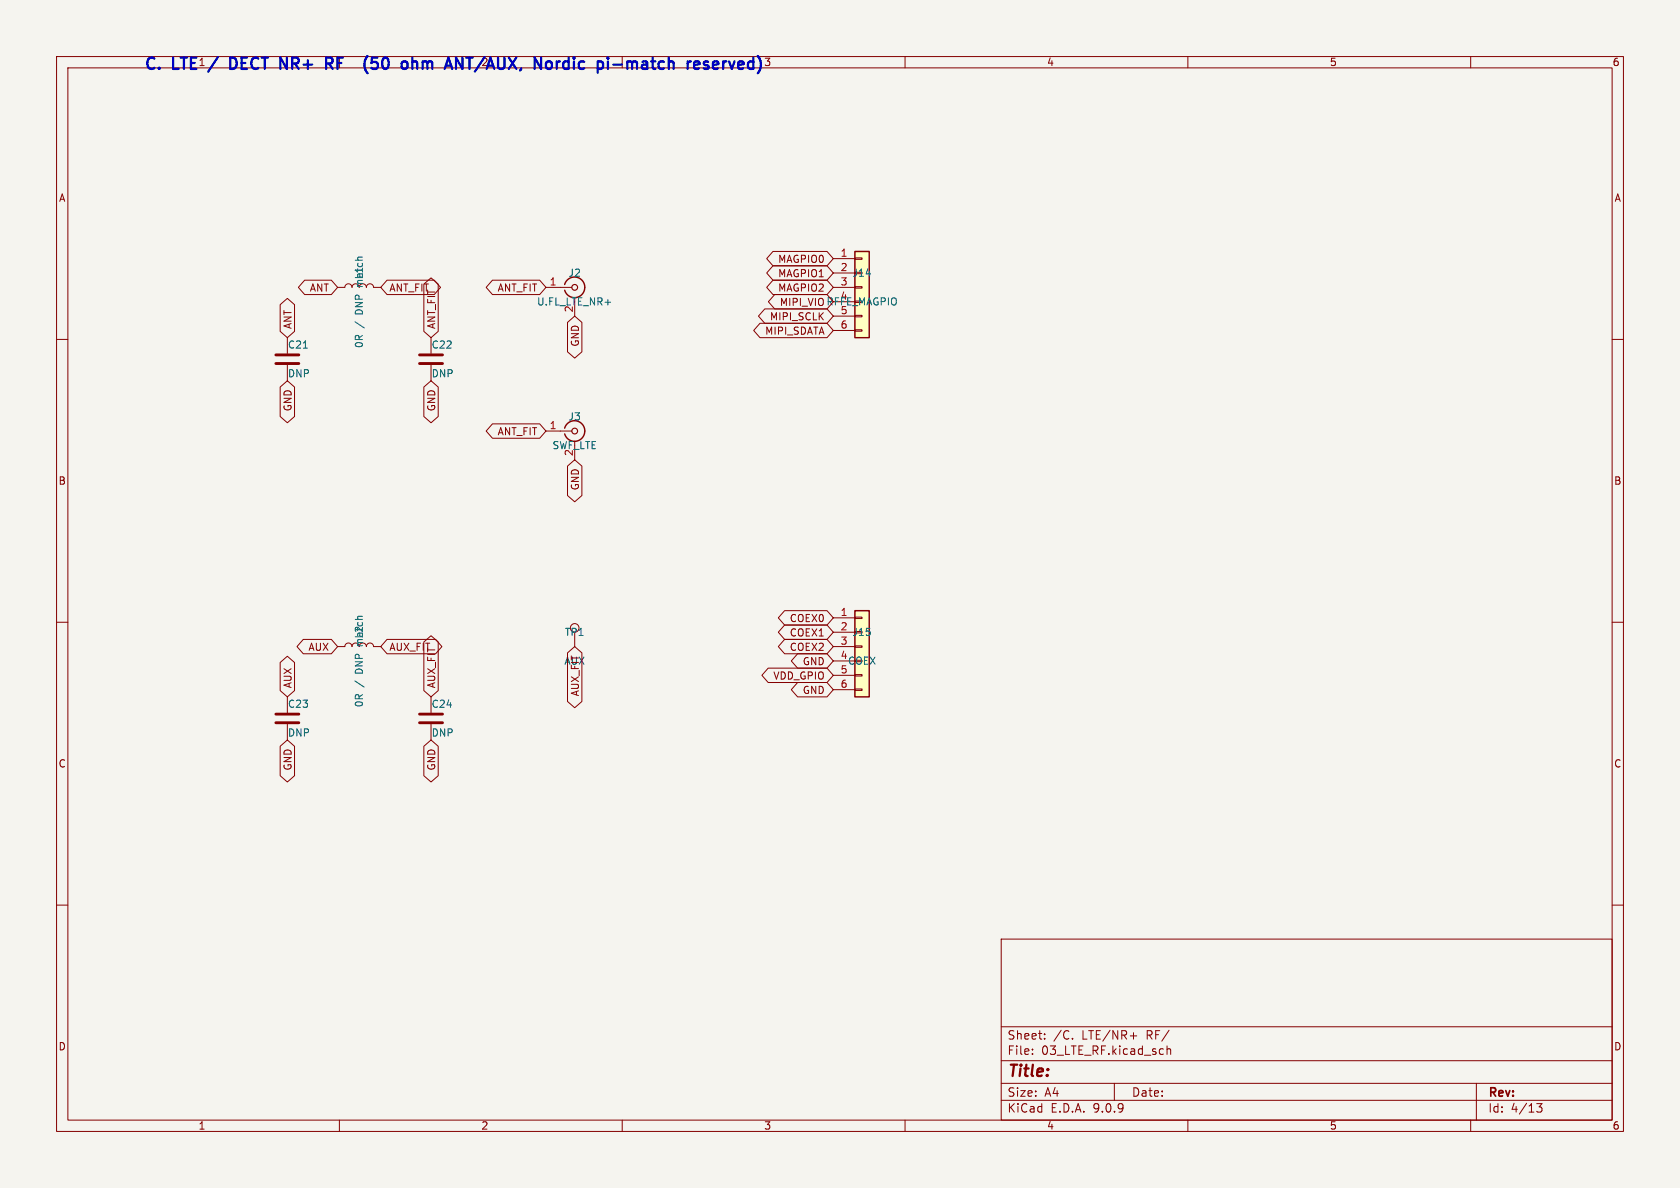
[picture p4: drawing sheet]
<svg xmlns="http://www.w3.org/2000/svg" width="297mm" height="210mm" viewBox="0 0 297 210" stroke-linecap="round" stroke-linejoin="round" font-family="sans-serif">
<path d="M0 0h297v210h-297z" fill="#f5f4ef" stroke="#f5f4ef" stroke-width=".18"/>
<g fill="none" stroke="#840000" stroke-width=".18">
<path d="M10 10h277v190h-277zM12 12h273v186h-273zM60 10v2M160 10v2M210 10v2M260 10v2M96.5 50.8h4.6M101.6 53.3v2.6M10 60h2M96.5 76.2h4.6M101.6 78.7v2.6M285 60h2"/>
<path d="M10 110h2M285 110h2M10 160h2M177 166h108v32h-108zM285 160h2M60 198v2M110 198v2M160 198v2M177 194.5h108M177 191.5h108M177 187.5h108M177 181.5h108"/>
<path d="M182.5 186.3v.1M182.5 185.5v.1M184.7 183.6v.1M184.7 182.8v.1M189.6 183.6v.1M197 191.5v3M199.8 183.1h1.2M206.3 184.9v1.5M206.3 185.5l.2-.1 .4 .1 .1 .9M210 198v2M260 198v2M261 191.5v6.5"/>
<path d="M271.7 195.1h.9l-.5 .6 .4 .1v.7l-.2 .1-.6-.1"/>
</g>
<path d="M99.8 50.3a1.81 1.81 0 0 1 2.8-1 1.81 1.81 0 0 1 0 3 1.81 1.81 0 0 1-2.8-1M99.8 75.7a1.81 1.81 0 0 1 2.8-1 1.81 1.81 0 0 1 0 3 1.81 1.81 0 0 1-2.8-1" fill="none" stroke="#840000" stroke-width=".25"/>
<g fill="none" stroke="#840000" stroke-width=".2">
<circle cx="101.6" cy="50.8" r=".51"/>
<circle cx="101.6" cy="76.2" r=".51"/>
</g>
<path d="M151.1 108h2.6v15.2h-2.6z" fill="#ffffc2"/>
<path d="M151.1 108h2.6v15.2h-2.6z" fill="none" stroke="#840000" stroke-width=".25"/>
<g fill="none" stroke="#840000" stroke-width=".18">
<path d="M59.7 50.8h1.3a.64 .64 0 0 1 .6-.6 .64 .64 0 0 1 .6 .6 .64 .64 0 0 1 .7-.6 .64 .64 0 0 1 .6 .6M64.8 50.8a.64 .64 0 0 1 .6-.6 .64 .64 0 0 1 .6 .6h1.3M76.2 59.7v2.8M76.2 64.5v2.8M59.7 114.3h1.3a.64 .64 0 0 1 .6-.6 .64 .64 0 0 1 .6 .6 .64 .64 0 0 1 .7-.6 .64 .64 0 0 1 .6 .6M64.8 114.3a.64 .64 0 0 1 .6-.6 .64 .64 0 0 1 .6 .6h1.3M101.6 111.8v2.5M147.3 109.2h3.8M147.3 111.8h3.8M147.3 114.3h3.8M147.3 116.8h3.8M147.3 119.4h3.8"/>
<path d="M151.1 109.1h1.3v.2h-1.3zM151.1 114.2h1.3v.2h-1.3zM151.1 119.3h1.3v.2h-1.3zM50.8 123.2v2.8M50.8 128v2.8M76.2 123.2v2.8M76.2 128v2.8M147.3 121.9h3.8M151.1 121.8h1.3v.2h-1.3z"/>
<circle cx="101.6" cy="111" r=".76"/>
</g>
<path d="M74.2 62.7h4M74.2 64.3h4M48.8 126.2h4M48.8 127.8h4M74.2 126.2h4M74.2 127.8h4" fill="none" stroke="#840000" stroke-width=".51"/>
<path d="M151.1 44.5h2.6v15.2h-2.6z" fill="#ffffc2"/>
<path d="M151.1 44.5h2.6v15.2h-2.6z" fill="none" stroke="#840000" stroke-width=".25"/>
<g fill="none" stroke="#840000" stroke-width=".18">
<path d="M49.5 53.9l1.3-1.2 1.3 1.2v4.7l-1.3 1.1-1.3-1.1zM50.8 59.7v2.8M53.9 49.5h4.7l1.1 1.3-1.1 1.3h-4.7l-1.2-1.3zM68.4 49.5h8.4l1.1 1.3-1.1 1.3h-8.4l-1.1-1.3zM74.9 50.2l1.3-1.1 1.3 1.1v8.4l-1.3 1.1-1.3-1.1zM87.1 49.5h8.3l1.1 1.3-1.1 1.3h-8.3l-1.2-1.3zM100.3 57l1.3-1.1 1.3 1.1v5.2l-1.3 1.1-1.3-1.1zM134.4 57.1h11.8l1.1 1.3-1.1 1.3h-11.8l-1.2-1.3zM135.2 54.6h11l1.1 1.3-1.1 1.3h-11l-1.1-1.3zM136.6 44.4h9.6l1.1 1.3-1.1 1.3h-9.6l-1.1-1.3zM136.6 47h9.6l1.1 1.3-1.1 1.2h-9.6l-1.1-1.2zM136.6 49.5h9.6l1.1 1.3-1.1 1.3h-9.6l-1.1-1.3z"/>
<path d="M137 52.1h9.2l1.1 1.2-1.1 1.3h-9.2l-1.2-1.3zM147.3 45.7h3.8M147.3 48.3h3.8M147.3 50.8h3.8M147.3 53.3h3.8M147.3 55.9h3.8M147.3 58.4h3.8M151.1 45.6h1.3v.2h-1.3zM151.1 50.7h1.3v.2h-1.3zM151.1 55.8h1.3v.2h-1.3zM151.1 58.3h1.3v.2h-1.3zM49.5 68.4l1.3-1.1 1.3 1.1v5.2l-1.3 1.1-1.3-1.1z"/>
<path d="M50.8 64.5v2.8M74.9 68.4l1.3-1.1 1.3 1.1v5.2l-1.3 1.1-1.3-1.1zM87.1 74.9h8.3l1.1 1.3-1.1 1.3h-8.3l-1.2-1.3zM100.3 82.4l1.3-1.1 1.3 1.1v5.2l-1.3 1.1-1.3-1.1zM49.5 117.1l1.3-1.1 1.3 1.1v5l-1.3 1.1-1.3-1.1zM53.6 113h5l1.1 1.3-1.1 1.3h-5l-1.1-1.3zM68.4 113h8.6l1.1 1.3-1.1 1.3h-8.6l-1.1-1.3zM74.9 113.5l1.3-1.1 1.3 1.1v8.6l-1.3 1.1-1.3-1.1zM100.3 115.4l1.3-1.1 1.3 1.1v8.6l-1.3 1.1-1.3-1.1zM135.8 118.1h10.4l1.1 1.3-1.1 1.3h-10.4l-1.1-1.3zM138.7 107.9h7.5l1.1 1.3-1.1 1.3h-7.5l-1.1-1.3zM138.7 110.5h7.5l1.1 1.3-1.1 1.2h-7.5l-1.1-1.2z"/>
<path d="M138.7 113h7.5l1.1 1.3-1.1 1.3h-7.5l-1.1-1.3zM141 115.6h5.2l1.1 1.2-1.1 1.3h-5.2l-1.1-1.3zM49.5 131.9l1.3-1.1 1.3 1.1v5.2l-1.3 1.1-1.3-1.1zM74.9 131.9l1.3-1.1 1.3 1.1v5.2l-1.3 1.1-1.3-1.1zM141 120.6h5.2l1.1 1.3-1.1 1.3h-5.2l-1.1-1.3z"/>
</g>
<path d="M48.8 62.7h4M48.8 64.3h4" fill="none" stroke="#840000" stroke-width=".51"/>
<path d="M53.6 61.5h.8" fill="none" stroke="#006464" stroke-width=".18"/>
<g fill="none" stroke="#0000c2" stroke-width=".4">
<path d="M38.5 10.1l-1.7 2.6M41.7 10.5l-.5-.3h-.5v2h.5l.5-.3M58.1 11.2l.7 1M58.4 10.2a.54 .54 0 0 1 .4 .5 .54 .54 0 0 1-.4 .5M59.7 11.1h.6M60.6 10.2h-.9v2M66.7 10.2h-.9l-.1 .9 .2-.2 .7 .1 .2 .3-.1 .7-.3 .2h-.5l-.2-.2M68.4 10.3a.47 .47 0 0 0-.7 .3 1.03 1.03 0 0 0 .5 1.6l.2-.1M74.7 10.9v1.3M74.7 11a.5 .5 0 0 1 .9 .1M75.6 11.1v1.1M76.1 10.9h-.4l-.1 .2"/>
<path d="M82.4 10.2h1.2M85.7 10.1l-1.8 2.6M100.5 10.9h-.6l-.3 .3v.6l.2 .3 .1 .1 .6-.1M100.5 10.2v2M111.5 10.9l.3 .2M111.8 11.1l.2-.2h.5l.1 1.3M111.8 11.1v1.1M126 11.9l.3 .3 .6-.1M126 11.1l.3-.2h.4l.3 .2v.2l-1 .2M127.9 10.9v1.3M128.4 10.9a.51 .51 0 0 0-.5 .3M128.9 10.9l.5 1.3 .5-1.3"/>
</g>
<g font-size="2.8" fill="#0000c2">
<text x="25.4" y="12.5">C.</text>
<text x="30.7" y="12.5">LTE</text>
<text x="42.4" y="12.5">DECT</text>
<text x="52" y="12.5">NR+</text>
<text x="60.9" y="12.5">RF</text>
<text x="69.3" y="12.5">(50</text>
<text x="76.8" y="12.5">ohm</text>
<text x="85.4" y="12.5">ANT/AUX,</text>
<text x="101.8" y="12.5">Nordic</text>
<text x="113.7" y="12.5">pi-match</text>
<text x="130.4" y="12.5">reserved)</text>
</g>
<text font-size="2.8" fill="#840000" x="178" y="190.9">Title:</text>
<g font-size="2.1" fill="#840000">
<text x="178" y="184">Sheet:</text>
<text x="186.2" y="184">/C.</text>
<text x="191.3" y="184">LTE/NR+</text>
<text x="202.8" y="184">RF/</text>
<text x="178" y="186.7">File:</text>
<text x="184.1" y="186.7">03_LTE_RF.kicad_sch</text>
<text x="178" y="196.9">KiCad</text>
<text x="178" y="194.1">Size:</text>
<text x="184.7" y="194.1">A4</text>
<text x="185.7" y="196.9">E.D.A.</text>
<text x="193.3" y="196.9">9.0.9</text>
<text x="200" y="194.1">Date:</text>
<text x="263" y="194.3">Rev:</text>
<text x="263" y="196.9">Id:</text>
<text x="267.1" y="196.9">4/13</text>
</g>
<g font-size="1.8" fill="#840000">
<text x="35" y="11.9">1</text>
<text x="85" y="11.9">2</text>
<text x="185" y="11.9">4</text>
<text x="235" y="11.9">5</text>
<text x="285" y="11.9">6</text>
<text x="10.3" y="35.9">A</text>
<text x="285.3" y="35.9">A</text>
<text x="137.5" y="46.7">MAGPIO0</text>
<text x="54.7" y="51.8">ANT</text>
<text x="68.7" y="51.8">ANT_FIT</text>
<text x="87.9" y="51.8">ANT_FIT</text>
<text x="137.5" y="49.2">MAGPIO1</text>
<text x="137.5" y="51.8">MAGPIO2</text>
<text x="51.8" y="58.3" transform="rotate(-90 51.8 58.3)">ANT</text>
<text x="77.2" y="58.3" transform="rotate(-90 77.2 58.3)">ANT_FIT</text>
<text x="135.2" y="59.4">MIPI_SDATA</text>
<text x="136" y="56.8">MIPI_SCLK</text>
<text x="137.8" y="54.3">MIPI_VIO RFFE_MAGPIO</text>
<text x="102.6" y="61.4" transform="rotate(-90 102.6 61.4)">GND</text>
<text x="51.8" y="72.8" transform="rotate(-90 51.8 72.8)">GND</text>
<text x="77.2" y="72.8" transform="rotate(-90 77.2 72.8)">GND</text>
<text x="87.9" y="77.2">ANT_FIT</text>
<text x="10.3" y="85.9">B</text>
<text x="102.6" y="86.8" transform="rotate(-90 102.6 86.8)">GND</text>
<text x="285.3" y="85.9">B</text>
<text x="139.5" y="110.2">COEX0</text>
<text x="139.5" y="112.7">COEX1</text>
<text x="54.4" y="115.3">AUX</text>
<text x="68.7" y="115.3">AUX_FIT</text>
<text x="99.7" y="117.7">AUX</text>
<text x="139.5" y="115.3">COEX2</text>
<text x="141.8" y="117.8">GND</text>
<text x="51.8" y="121.8" transform="rotate(-90 51.8 121.8)">AUX</text>
<text x="77.2" y="121.8" transform="rotate(-90 77.2 121.8)">AUX_FIT</text>
<text x="102.6" y="123.2" transform="rotate(-90 102.6 123.2)">AUX_FIT</text>
<text x="136.6" y="120.3">VDD_GPIO</text>
<text x="141.8" y="122.9">GND</text>
<text x="10.3" y="135.9">C</text>
<text x="51.8" y="136.3" transform="rotate(-90 51.8 136.3)">GND</text>
<text x="77.2" y="136.3" transform="rotate(-90 77.2 136.3)">GND</text>
<text x="285.3" y="135.9">C</text>
<text x="10.3" y="185.9">D</text>
<text x="285.3" y="185.9">D</text>
<text x="35" y="199.9">1</text>
<text x="85" y="199.9">2</text>
<text x="135" y="199.9">3</text>
<text x="185" y="199.9">4</text>
<text x="235" y="199.9">5</text>
<text x="285" y="199.9">6</text>
</g>
<text font-size="1.8" fill="#0000c2" x="135" y="11.9">3</text>
<g font-size="1.8" fill="#a90000">
<text x="148.5" y="45.5">1</text>
<text x="97.1" y="50.5">1</text>
<text x="148.5" y="48">2</text>
<text x="148.5" y="50.5">3</text>
<text x="148.5" y="55.6">5</text>
<text x="148.5" y="58.2">6</text>
<text x="97.1" y="75.9">1</text>
<text x="101.3" y="80.7" transform="rotate(-90 101.3 80.7)">2</text>
<text x="148.5" y="109">1</text>
<text x="148.5" y="111.5">2</text>
<text x="148.5" y="114">3</text>
<text x="148.5" y="116.6">4</text>
<text x="148.5" y="119.1">5</text>
<text x="148.5" y="121.7">6</text>
</g>
<g font-size="1.8" fill="#006464">
<text x="64.4" y="50.4" transform="rotate(-90 64.4 50.4)">match</text>
<text x="64.4" y="49.5" transform="rotate(-90 64.4 49.5)">L1</text>
<text x="100.4" y="49.1">J2</text>
<text x="148.5" y="53.1">4</text>
<text x="150.6" y="49.1">J14</text>
<text x="64.4" y="58" transform="rotate(-90 64.4 58)">/</text>
<text x="64.4" y="55.5" transform="rotate(-90 64.4 55.5)">DNP</text>
<text x="94.8" y="54.2">U.FL_LTE_NR+</text>
<text x="101.3" y="55.3" transform="rotate(-90 101.3 55.3)">2</text>
<text x="50.8" y="61.8">C21</text>
<text x="64.4" y="61.6" transform="rotate(-90 64.4 61.6)">0R</text>
<text x="76.2" y="61.8">C22</text>
<text x="50.8" y="66.9">DNP</text>
<text x="76.2" y="66.9">DNP</text>
<text x="100.4" y="74.5">J3</text>
<text x="97.6" y="79.6">SWF_LTE</text>
<text x="64.4" y="113.9" transform="rotate(-90 64.4 113.9)">match</text>
<text x="64.4" y="113" transform="rotate(-90 64.4 113)">L2</text>
<text x="99.8" y="112.6">TP1</text>
<text x="150.6" y="112.6">J15</text>
<text x="64.4" y="119" transform="rotate(-90 64.4 119)">DNP</text>
<text x="149.8" y="117.7">COEX</text>
<text x="50.8" y="125.3">C23</text>
<text x="64.4" y="125.1" transform="rotate(-90 64.4 125.1)">0R</text>
<text x="64.4" y="121.5" transform="rotate(-90 64.4 121.5)">/</text>
<text x="76.2" y="125.3">C24</text>
<text x="50.8" y="130.4">DNP</text>
<text x="76.2" y="130.4">DNP</text>
</g>
</svg>
